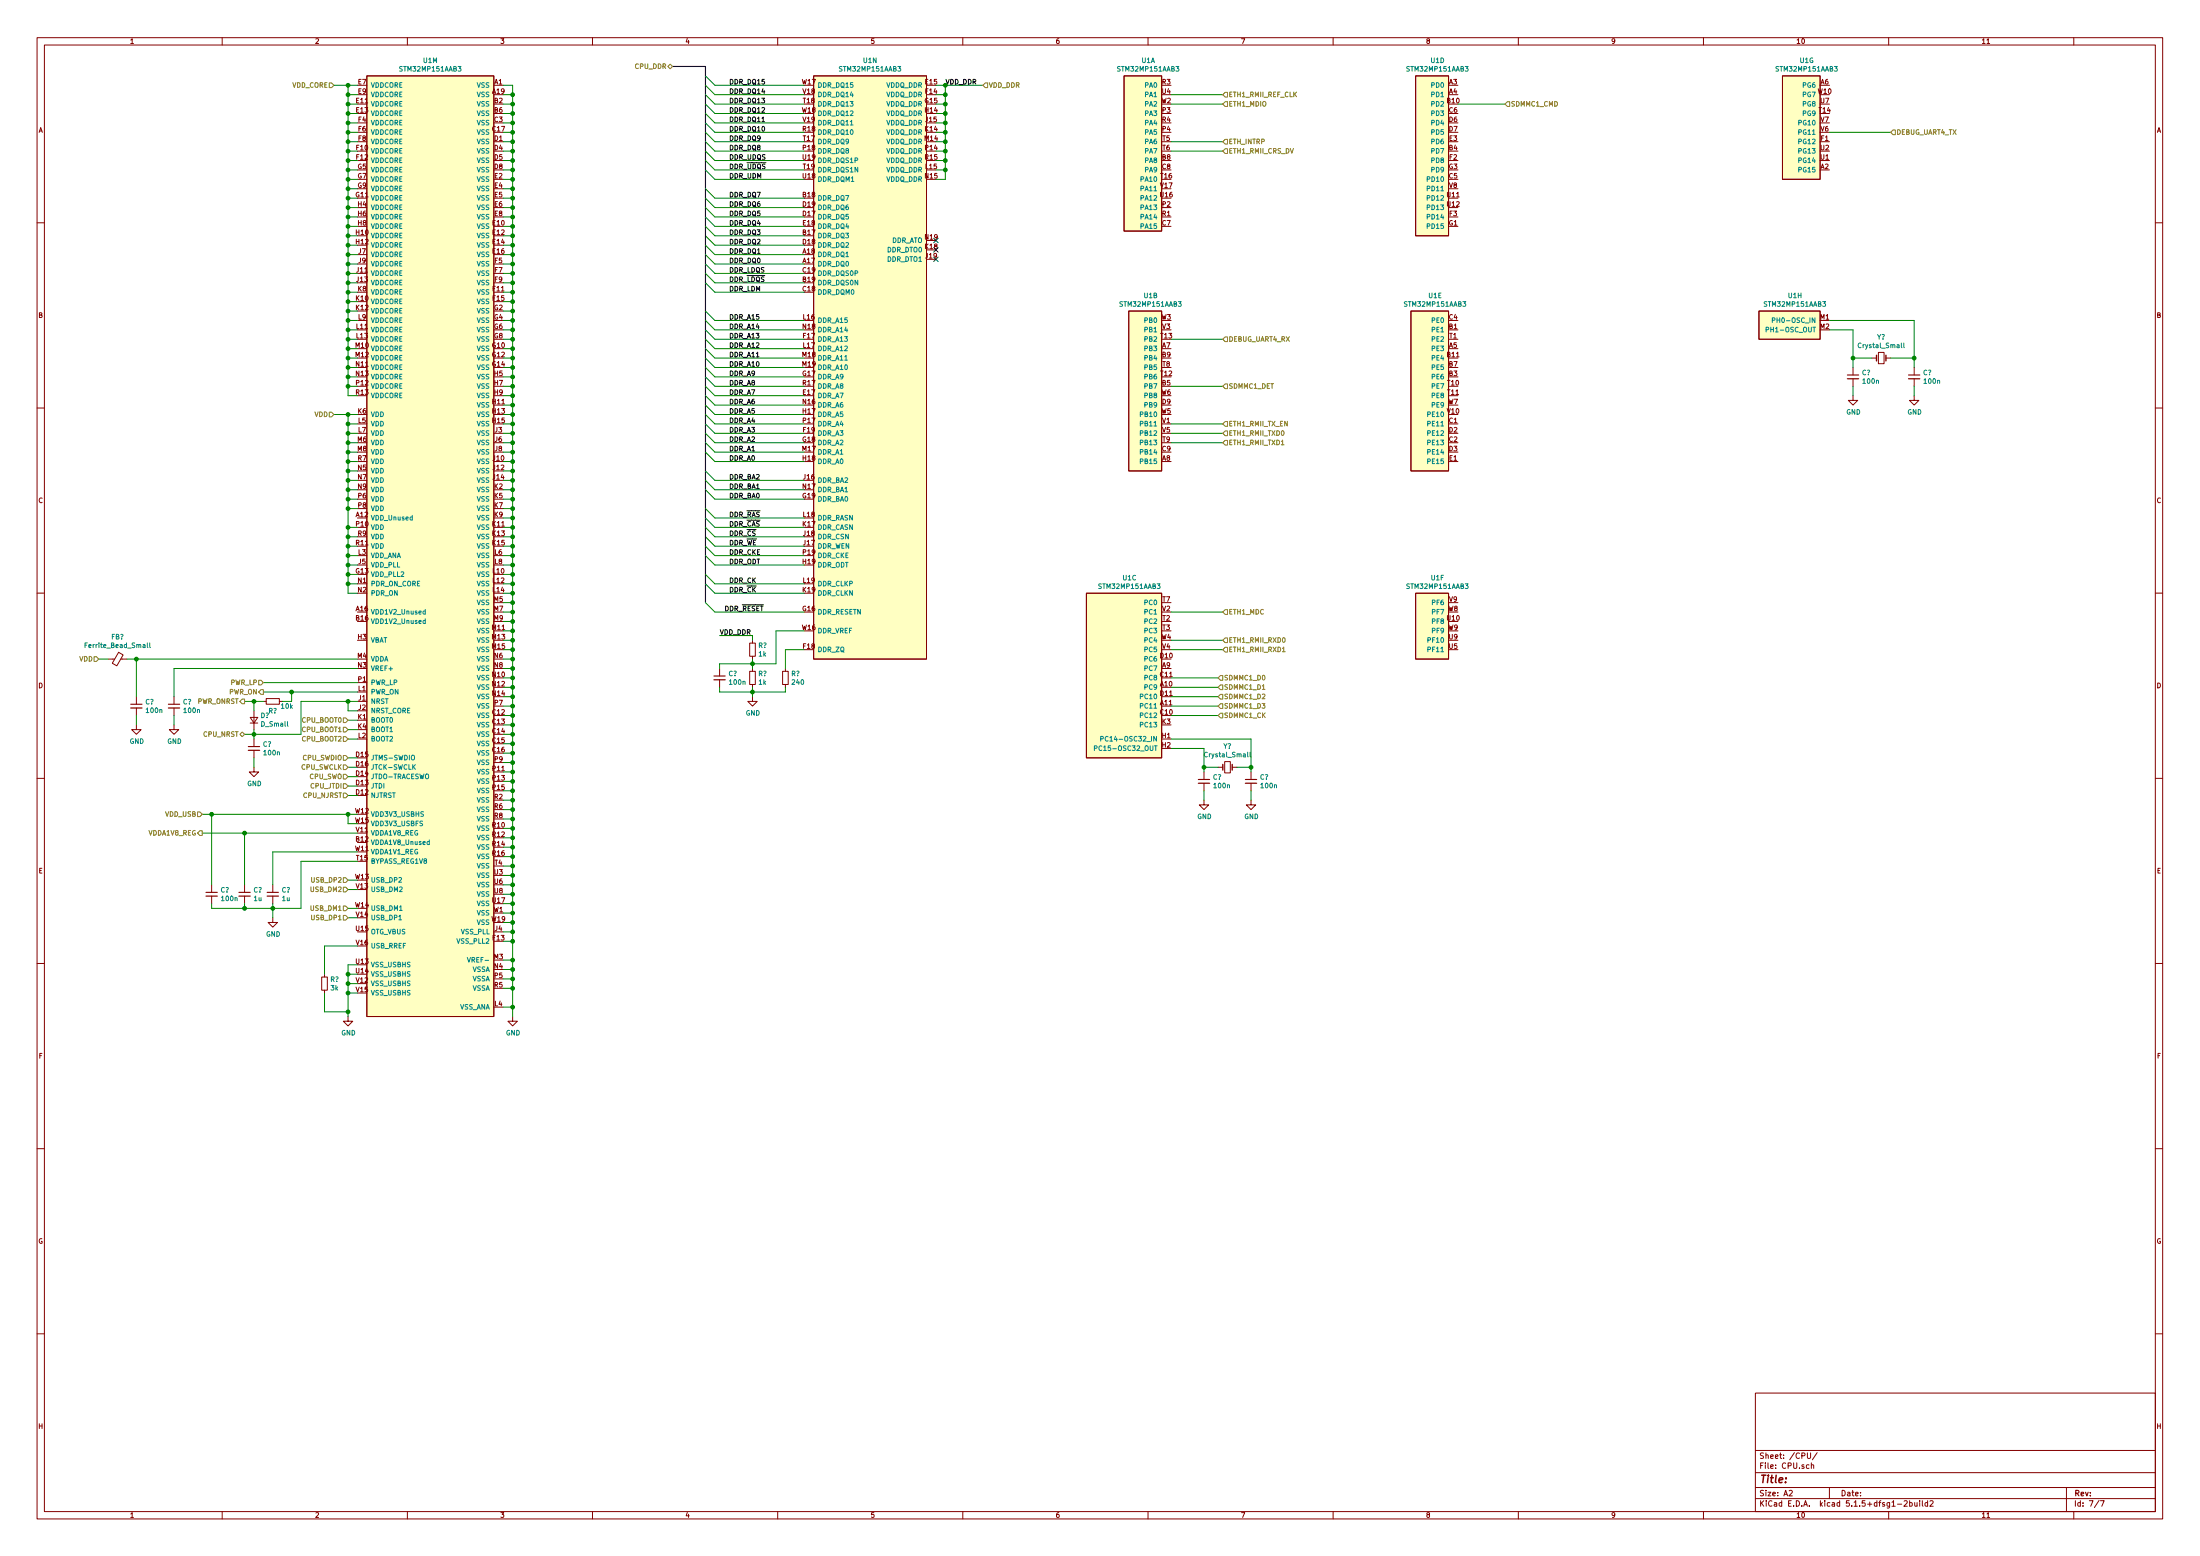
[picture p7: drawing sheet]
EESchema Schematic File Version 4
EELAYER 30 0
EELAYER END
$Descr A2 23386 16535
encoding utf-8
Sheet 7 7
Title ""
Date ""
Rev ""
Comp ""
Comment1 ""
Comment2 ""
Comment3 ""
Comment4 ""
$EndDescr
$Comp
L power:GND #PWR?
U 1 1
P 5450 10800
F 0 "#PWR?" H 5450 10550 50  0001 C CNN
F 1 "GND" H 5455 10627 50  0000 C CNN
F 2 "" H 5450 10800 50  0001 C CNN
F 3 "" H 5450 10800 50  0001 C CNN
	1    5450 10800
	1    0    0    -1  
$EndComp
Wire Wire Line
	5450 900  5350 900 
Wire Wire Line
	5350 1000 5450 1000
Connection ~ 5450 1000
Wire Wire Line
	5450 1000 5450 900 
Wire Wire Line
	5350 1100 5450 1100
Connection ~ 5450 1100
Wire Wire Line
	5450 1100 5450 1000
Wire Wire Line
	5350 1200 5450 1200
Connection ~ 5450 1200
Wire Wire Line
	5450 1200 5450 1100
Wire Wire Line
	5350 1300 5450 1300
Connection ~ 5450 1300
Wire Wire Line
	5450 1300 5450 1200
Wire Wire Line
	5350 1400 5450 1400
Connection ~ 5450 1400
Wire Wire Line
	5450 1400 5450 1300
Wire Wire Line
	5350 1500 5450 1500
Connection ~ 5450 1500
Wire Wire Line
	5450 1500 5450 1400
Wire Wire Line
	5350 1600 5450 1600
Connection ~ 5450 1600
Wire Wire Line
	5450 1600 5450 1500
Wire Wire Line
	5350 1700 5450 1700
Connection ~ 5450 1700
Wire Wire Line
	5450 1700 5450 1600
Wire Wire Line
	5350 1800 5450 1800
Connection ~ 5450 1800
Wire Wire Line
	5450 1800 5450 1700
Wire Wire Line
	5350 1900 5450 1900
Connection ~ 5450 1900
Wire Wire Line
	5450 1900 5450 1800
Wire Wire Line
	5350 2000 5450 2000
Connection ~ 5450 2000
Wire Wire Line
	5450 2000 5450 1900
Wire Wire Line
	5450 2100 5350 2100
Connection ~ 5450 2100
Wire Wire Line
	5450 2100 5450 2000
Wire Wire Line
	5350 2200 5450 2200
Connection ~ 5450 2200
Wire Wire Line
	5450 2200 5450 2100
Wire Wire Line
	5350 2300 5450 2300
Connection ~ 5450 2300
Wire Wire Line
	5450 2300 5450 2200
Wire Wire Line
	5350 2400 5450 2400
Connection ~ 5450 2400
Wire Wire Line
	5450 2400 5450 2300
Wire Wire Line
	5350 2500 5450 2500
Connection ~ 5450 2500
Wire Wire Line
	5450 2500 5450 2400
Wire Wire Line
	5350 2600 5450 2600
Connection ~ 5450 2600
Wire Wire Line
	5450 2600 5450 2500
Wire Wire Line
	5350 2700 5450 2700
Connection ~ 5450 2700
Wire Wire Line
	5450 2700 5450 2600
Wire Wire Line
	5350 2800 5450 2800
Connection ~ 5450 2800
Wire Wire Line
	5450 2800 5450 2700
Wire Wire Line
	5350 2900 5450 2900
Connection ~ 5450 2900
Wire Wire Line
	5450 2900 5450 2800
Wire Wire Line
	5350 3000 5450 3000
Wire Wire Line
	5450 2900 5450 3000
Connection ~ 5450 3000
Wire Wire Line
	5350 10700 5450 10700
Connection ~ 5450 10700
Wire Wire Line
	5450 10700 5450 10800
Wire Wire Line
	5350 10500 5450 10500
Connection ~ 5450 10500
Wire Wire Line
	5450 10500 5450 10700
Wire Wire Line
	5350 10400 5450 10400
Connection ~ 5450 10400
Wire Wire Line
	5450 10400 5450 10500
Wire Wire Line
	5350 10300 5450 10300
Connection ~ 5450 10300
Wire Wire Line
	5450 10300 5450 10400
Wire Wire Line
	5350 10200 5450 10200
Connection ~ 5450 10200
Wire Wire Line
	5450 10200 5450 10300
Wire Wire Line
	5350 10000 5450 10000
Connection ~ 5450 10000
Wire Wire Line
	5450 10000 5450 10200
Wire Wire Line
	5350 9900 5450 9900
Connection ~ 5450 9900
Wire Wire Line
	5450 9900 5450 10000
Wire Wire Line
	5350 9800 5450 9800
Connection ~ 5450 9800
Wire Wire Line
	5450 9800 5450 9900
Wire Wire Line
	5350 9700 5450 9700
Connection ~ 5450 9700
Wire Wire Line
	5450 9700 5450 9800
Wire Wire Line
	5350 9600 5450 9600
Connection ~ 5450 9600
Wire Wire Line
	5450 9600 5450 9700
Wire Wire Line
	5350 9500 5450 9500
Connection ~ 5450 9500
Wire Wire Line
	5450 9500 5450 9600
Wire Wire Line
	5350 9400 5450 9400
Connection ~ 5450 9400
Wire Wire Line
	5450 9400 5450 9500
Wire Wire Line
	5350 9300 5450 9300
Connection ~ 5450 9300
Wire Wire Line
	5450 9300 5450 9400
Wire Wire Line
	5350 9200 5450 9200
Connection ~ 5450 9200
Wire Wire Line
	5450 9200 5450 9300
Wire Wire Line
	5350 9100 5450 9100
Connection ~ 5450 9100
Wire Wire Line
	5450 9100 5450 9200
Wire Wire Line
	5350 9000 5450 9000
Connection ~ 5450 9000
Wire Wire Line
	5450 9000 5450 9100
Wire Wire Line
	5350 8900 5450 8900
Connection ~ 5450 8900
Wire Wire Line
	5450 8900 5450 9000
Wire Wire Line
	5350 8800 5450 8800
Connection ~ 5450 8800
Wire Wire Line
	5450 8800 5450 8900
Wire Wire Line
	5350 8700 5450 8700
Wire Wire Line
	5450 3000 5450 3100
Connection ~ 5450 8700
Wire Wire Line
	5450 8700 5450 8800
Wire Wire Line
	5350 8600 5450 8600
Connection ~ 5450 8600
Wire Wire Line
	5450 8600 5450 8700
Wire Wire Line
	5350 8500 5450 8500
Connection ~ 5450 8500
Wire Wire Line
	5450 8500 5450 8600
Wire Wire Line
	5350 8400 5450 8400
Connection ~ 5450 8400
Wire Wire Line
	5450 8400 5450 8500
Wire Wire Line
	5350 8300 5450 8300
Connection ~ 5450 8300
Wire Wire Line
	5450 8300 5450 8400
Wire Wire Line
	5350 8200 5450 8200
Connection ~ 5450 8200
Wire Wire Line
	5450 8200 5450 8300
Wire Wire Line
	5350 8100 5450 8100
Connection ~ 5450 8100
Wire Wire Line
	5450 8100 5450 8200
Wire Wire Line
	5350 8000 5450 8000
Connection ~ 5450 8000
Wire Wire Line
	5450 8000 5450 8100
Wire Wire Line
	5350 7900 5450 7900
Connection ~ 5450 7900
Wire Wire Line
	5450 7900 5450 8000
Wire Wire Line
	5350 7800 5450 7800
Connection ~ 5450 7800
Wire Wire Line
	5450 7800 5450 7900
Wire Wire Line
	5350 7700 5450 7700
Connection ~ 5450 7700
Wire Wire Line
	5450 7700 5450 7800
Wire Wire Line
	5350 7600 5450 7600
Connection ~ 5450 7600
Wire Wire Line
	5450 7600 5450 7700
Wire Wire Line
	5350 7500 5450 7500
Connection ~ 5450 7500
Wire Wire Line
	5450 7500 5450 7600
Wire Wire Line
	5350 7400 5450 7400
Connection ~ 5450 7400
Wire Wire Line
	5450 7400 5450 7500
Wire Wire Line
	5350 7300 5450 7300
Connection ~ 5450 7300
Wire Wire Line
	5450 7300 5450 7400
Wire Wire Line
	5350 7200 5450 7200
Connection ~ 5450 7200
Wire Wire Line
	5450 7200 5450 7300
Wire Wire Line
	5350 7100 5450 7100
Connection ~ 5450 7100
Wire Wire Line
	5450 7100 5450 7200
Wire Wire Line
	5350 7000 5450 7000
Connection ~ 5450 7000
Wire Wire Line
	5450 7000 5450 7100
Wire Wire Line
	5350 6900 5450 6900
Connection ~ 5450 6900
Wire Wire Line
	5450 6900 5450 7000
Wire Wire Line
	5350 6800 5450 6800
Connection ~ 5450 6800
Wire Wire Line
	5450 6800 5450 6900
Wire Wire Line
	5350 6700 5450 6700
Connection ~ 5450 6700
Wire Wire Line
	5450 6700 5450 6800
Wire Wire Line
	5350 6600 5450 6600
Connection ~ 5450 6600
Wire Wire Line
	5450 6600 5450 6700
Wire Wire Line
	5350 6500 5450 6500
Connection ~ 5450 6500
Wire Wire Line
	5450 6500 5450 6600
Wire Wire Line
	5350 6400 5450 6400
Connection ~ 5450 6400
Wire Wire Line
	5450 6400 5450 6500
Wire Wire Line
	5350 6300 5450 6300
Connection ~ 5450 6300
Wire Wire Line
	5450 6300 5450 6400
Wire Wire Line
	5350 6200 5450 6200
Connection ~ 5450 6200
Wire Wire Line
	5450 6200 5450 6300
Wire Wire Line
	5350 6100 5450 6100
Connection ~ 5450 6100
Wire Wire Line
	5450 6100 5450 6200
Wire Wire Line
	5350 6000 5450 6000
Connection ~ 5450 6000
Wire Wire Line
	5450 6000 5450 6100
Wire Wire Line
	5350 5900 5450 5900
Connection ~ 5450 5900
Wire Wire Line
	5450 5900 5450 6000
Wire Wire Line
	5350 5800 5450 5800
Connection ~ 5450 5800
Wire Wire Line
	5450 5800 5450 5900
Wire Wire Line
	5350 5700 5450 5700
Connection ~ 5450 5700
Wire Wire Line
	5450 5700 5450 5800
Wire Wire Line
	5350 5600 5450 5600
Connection ~ 5450 5600
Wire Wire Line
	5450 5600 5450 5700
Wire Wire Line
	5350 5500 5450 5500
Connection ~ 5450 5500
Wire Wire Line
	5450 5500 5450 5600
Wire Wire Line
	5350 5400 5450 5400
Connection ~ 5450 5400
Wire Wire Line
	5450 5400 5450 5500
Wire Wire Line
	5350 5300 5450 5300
Connection ~ 5450 5300
Wire Wire Line
	5450 5300 5450 5400
Wire Wire Line
	5350 5200 5450 5200
Connection ~ 5450 5200
Wire Wire Line
	5450 5200 5450 5300
Wire Wire Line
	5350 5100 5450 5100
Connection ~ 5450 5100
Wire Wire Line
	5450 5100 5450 5200
Wire Wire Line
	5350 5000 5450 5000
Connection ~ 5450 5000
Wire Wire Line
	5450 5000 5450 5100
Wire Wire Line
	5350 4900 5450 4900
Connection ~ 5450 4900
Wire Wire Line
	5450 4900 5450 5000
Wire Wire Line
	5350 4800 5450 4800
Connection ~ 5450 4800
Wire Wire Line
	5450 4800 5450 4900
Wire Wire Line
	5350 4700 5450 4700
Connection ~ 5450 4700
Wire Wire Line
	5450 4700 5450 4800
Wire Wire Line
	5350 4600 5450 4600
Connection ~ 5450 4600
Wire Wire Line
	5450 4600 5450 4700
Wire Wire Line
	5350 4500 5450 4500
Connection ~ 5450 4500
Wire Wire Line
	5450 4500 5450 4600
Wire Wire Line
	5350 4400 5450 4400
Connection ~ 5450 4400
Wire Wire Line
	5450 4400 5450 4500
Wire Wire Line
	5350 4300 5450 4300
Connection ~ 5450 4300
Wire Wire Line
	5450 4300 5450 4400
Wire Wire Line
	5350 4200 5450 4200
Connection ~ 5450 4200
Wire Wire Line
	5450 4200 5450 4300
Wire Wire Line
	5350 4100 5450 4100
Connection ~ 5450 4100
Wire Wire Line
	5450 4100 5450 4200
Wire Wire Line
	5350 4000 5450 4000
Connection ~ 5450 4000
Wire Wire Line
	5450 4000 5450 4100
Wire Wire Line
	5350 3900 5450 3900
Connection ~ 5450 3900
Wire Wire Line
	5450 3900 5450 4000
Wire Wire Line
	5350 3800 5450 3800
Connection ~ 5450 3800
Wire Wire Line
	5450 3800 5450 3900
Wire Wire Line
	5350 3700 5450 3700
Connection ~ 5450 3700
Wire Wire Line
	5450 3700 5450 3800
Wire Wire Line
	5350 3100 5450 3100
Connection ~ 5450 3100
Wire Wire Line
	5450 3100 5450 3200
Wire Wire Line
	5350 3200 5450 3200
Connection ~ 5450 3200
Wire Wire Line
	5450 3200 5450 3300
Wire Wire Line
	5350 3300 5450 3300
Connection ~ 5450 3300
Wire Wire Line
	5450 3300 5450 3400
Wire Wire Line
	5350 3400 5450 3400
Connection ~ 5450 3400
Wire Wire Line
	5450 3400 5450 3500
Wire Wire Line
	5350 3500 5450 3500
Connection ~ 5450 3500
Wire Wire Line
	5450 3500 5450 3600
Wire Wire Line
	5350 3600 5450 3600
Connection ~ 5450 3600
Wire Wire Line
	5450 3600 5450 3700
Text HLabel 3550 900  0    50   Input ~ 0
VDD_CORE
Wire Wire Line
	3800 900  3700 900 
Wire Wire Line
	3700 900  3700 1000
Wire Wire Line
	3700 4200 3800 4200
Connection ~ 3700 900 
Wire Wire Line
	3700 900  3550 900 
Wire Wire Line
	3700 4100 3800 4100
Connection ~ 3700 4100
Wire Wire Line
	3700 4100 3700 4200
Wire Wire Line
	3800 4000 3700 4000
Connection ~ 3700 4000
Wire Wire Line
	3700 4000 3700 4100
Wire Wire Line
	3800 3900 3700 3900
Connection ~ 3700 3900
Wire Wire Line
	3700 3900 3700 4000
Wire Wire Line
	3800 3800 3700 3800
Connection ~ 3700 3800
Wire Wire Line
	3700 3800 3700 3900
Wire Wire Line
	3800 3700 3700 3700
Connection ~ 3700 3700
Wire Wire Line
	3700 3700 3700 3800
Wire Wire Line
	3800 3600 3700 3600
Connection ~ 3700 3600
Wire Wire Line
	3700 3600 3700 3700
Wire Wire Line
	3800 3500 3700 3500
Connection ~ 3700 3500
Wire Wire Line
	3700 3500 3700 3600
Wire Wire Line
	3800 3400 3700 3400
Connection ~ 3700 3400
Wire Wire Line
	3700 3400 3700 3500
Wire Wire Line
	3800 3300 3700 3300
Connection ~ 3700 3300
Wire Wire Line
	3700 3300 3700 3400
Wire Wire Line
	3800 3200 3700 3200
Connection ~ 3700 3200
Wire Wire Line
	3700 3200 3700 3300
Wire Wire Line
	3800 3100 3700 3100
Connection ~ 3700 3100
Wire Wire Line
	3700 3100 3700 3200
Wire Wire Line
	3800 3000 3700 3000
Connection ~ 3700 3000
Wire Wire Line
	3700 3000 3700 3100
Wire Wire Line
	3800 2900 3700 2900
Connection ~ 3700 2900
Wire Wire Line
	3700 2900 3700 3000
Wire Wire Line
	3800 2800 3700 2800
Connection ~ 3700 2800
Wire Wire Line
	3700 2800 3700 2900
Wire Wire Line
	3700 2700 3800 2700
Connection ~ 3700 2700
Wire Wire Line
	3700 2700 3700 2800
Wire Wire Line
	3800 2600 3700 2600
Connection ~ 3700 2600
Wire Wire Line
	3700 2600 3700 2700
Wire Wire Line
	3800 2500 3700 2500
Connection ~ 3700 2500
Wire Wire Line
	3700 2500 3700 2600
Wire Wire Line
	3800 2400 3700 2400
Connection ~ 3700 2400
Wire Wire Line
	3700 2400 3700 2500
Wire Wire Line
	3800 2300 3700 2300
Connection ~ 3700 2300
Wire Wire Line
	3700 2300 3700 2400
Wire Wire Line
	3800 2200 3700 2200
Connection ~ 3700 2200
Wire Wire Line
	3700 2200 3700 2300
Wire Wire Line
	3800 2100 3700 2100
Connection ~ 3700 2100
Wire Wire Line
	3700 2100 3700 2200
Wire Wire Line
	3800 2000 3700 2000
Connection ~ 3700 2000
Wire Wire Line
	3700 2000 3700 2100
Wire Wire Line
	3800 1900 3700 1900
Connection ~ 3700 1900
Wire Wire Line
	3700 1900 3700 2000
Wire Wire Line
	3700 1800 3800 1800
Connection ~ 3700 1800
Wire Wire Line
	3700 1800 3700 1900
Wire Wire Line
	3800 1700 3700 1700
Connection ~ 3700 1700
Wire Wire Line
	3700 1700 3700 1800
Wire Wire Line
	3800 1600 3700 1600
Connection ~ 3700 1600
Wire Wire Line
	3700 1600 3700 1700
Wire Wire Line
	3800 1500 3700 1500
Connection ~ 3700 1500
Wire Wire Line
	3700 1500 3700 1600
Wire Wire Line
	3800 1400 3700 1400
Connection ~ 3700 1400
Wire Wire Line
	3700 1400 3700 1500
Wire Wire Line
	3800 1300 3700 1300
Connection ~ 3700 1300
Wire Wire Line
	3700 1300 3700 1400
Wire Wire Line
	3800 1200 3700 1200
Connection ~ 3700 1200
Wire Wire Line
	3700 1200 3700 1300
Wire Wire Line
	3800 1100 3700 1100
Connection ~ 3700 1100
Wire Wire Line
	3700 1100 3700 1200
Wire Wire Line
	3800 1000 3700 1000
Connection ~ 3700 1000
Wire Wire Line
	3700 1000 3700 1100
Text HLabel 3550 4400 0    50   Input ~ 0
VDD
Wire Wire Line
	3550 4400 3700 4400
Wire Wire Line
	3700 4400 3700 4500
Wire Wire Line
	3700 6100 3800 6100
Connection ~ 3700 4400
Wire Wire Line
	3700 4400 3800 4400
Wire Wire Line
	3800 6000 3700 6000
Connection ~ 3700 6000
Wire Wire Line
	3700 6000 3700 6100
Wire Wire Line
	3800 4500 3700 4500
Connection ~ 3700 4500
Wire Wire Line
	3700 4500 3700 4600
Wire Wire Line
	3800 4600 3700 4600
Connection ~ 3700 4600
Wire Wire Line
	3700 4600 3700 4700
Wire Wire Line
	3800 4700 3700 4700
Connection ~ 3700 4700
Wire Wire Line
	3700 4700 3700 4800
Wire Wire Line
	3800 4800 3700 4800
Connection ~ 3700 4800
Wire Wire Line
	3700 4800 3700 4900
Wire Wire Line
	3800 4900 3700 4900
Connection ~ 3700 4900
Wire Wire Line
	3700 4900 3700 5000
Wire Wire Line
	3800 5000 3700 5000
Connection ~ 3700 5000
Wire Wire Line
	3700 5000 3700 5100
Wire Wire Line
	3800 5100 3700 5100
Connection ~ 3700 5100
Wire Wire Line
	3700 5100 3700 5200
Wire Wire Line
	3800 5200 3700 5200
Connection ~ 3700 5200
Wire Wire Line
	3700 5200 3700 5300
Wire Wire Line
	3800 5300 3700 5300
Connection ~ 3700 5300
Wire Wire Line
	3700 5300 3700 5400
Wire Wire Line
	3800 5400 3700 5400
Connection ~ 3700 5400
Wire Wire Line
	3700 5400 3700 5600
Wire Wire Line
	3800 5600 3700 5600
Connection ~ 3700 5600
Wire Wire Line
	3700 5600 3700 5700
Wire Wire Line
	3800 5700 3700 5700
Connection ~ 3700 5700
Wire Wire Line
	3700 5700 3700 5800
Wire Wire Line
	3800 5800 3700 5800
Connection ~ 3700 5800
Wire Wire Line
	3700 5800 3700 5900
Wire Wire Line
	3800 5900 3700 5900
Connection ~ 3700 5900
Wire Wire Line
	3700 5900 3700 6000
Wire Wire Line
	3800 6200 3700 6200
Wire Wire Line
	3700 6200 3700 6100
Connection ~ 3700 6100
Wire Wire Line
	3800 6300 3700 6300
Wire Wire Line
	3700 6300 3700 6200
Connection ~ 3700 6200
Text HLabel 2800 7250 0    50   Input ~ 0
PWR_LP
Text HLabel 2800 7350 0    50   Output ~ 0
PWR_ON
Wire Wire Line
	3800 7450 3700 7450
Wire Wire Line
	3700 7450 3700 7550
Wire Wire Line
	3700 7550 3800 7550
Text HLabel 3700 7650 0    50   Input ~ 0
CPU_BOOT0
Text HLabel 3700 7750 0    50   Input ~ 0
CPU_BOOT1
Text HLabel 3700 7850 0    50   Input ~ 0
CPU_BOOT2
Wire Wire Line
	3700 7650 3800 7650
Wire Wire Line
	3800 7750 3700 7750
Wire Wire Line
	3800 7850 3700 7850
Text HLabel 3700 8050 0    50   Input ~ 0
CPU_SWDIO
Text HLabel 3700 8150 0    50   Input ~ 0
CPU_SWCLK
Text HLabel 3700 8250 0    50   Input ~ 0
CPU_SWO
Text HLabel 3700 8350 0    50   Input ~ 0
CPU_JTDI
Text HLabel 3700 8450 0    50   Input ~ 0
CPU_NJRST
Wire Wire Line
	3700 8050 3800 8050
Wire Wire Line
	3800 8150 3700 8150
Wire Wire Line
	3700 8250 3800 8250
Wire Wire Line
	3800 8350 3700 8350
Wire Wire Line
	3800 8450 3700 8450
Wire Wire Line
	3700 8650 3700 8750
Wire Wire Line
	3700 8750 3800 8750
Wire Wire Line
	3700 8650 3800 8650
Connection ~ 3700 8650
Text HLabel 2150 8650 0    50   Input ~ 0
VDD_USB
Text HLabel 3700 9350 0    50   Input ~ 0
USB_DP2
Text HLabel 3700 9450 0    50   Input ~ 0
USB_DM2
Wire Wire Line
	3800 9350 3700 9350
Wire Wire Line
	3800 9450 3700 9450
Text HLabel 3700 9650 0    50   Input ~ 0
USB_DM1
Text HLabel 3700 9750 0    50   Input ~ 0
USB_DP1
Wire Wire Line
	3800 9650 3700 9650
Wire Wire Line
	3700 9750 3800 9750
$Comp
L Device:R_Small R?
U 1 1
P 3450 10450
F 0 "R?" H 3509 10496 50  0000 L CNN
F 1 "3k" H 3509 10405 50  0000 L CNN
F 2 "Resistor_SMD:R_0805_2012Metric" H 3450 10450 50  0001 C CNN
F 3 "~" H 3450 10450 50  0001 C CNN
	1    3450 10450
	1    0    0    -1  
$EndComp
$Comp
L power:GND #PWR?
U 1 1
P 3700 10800
F 0 "#PWR?" H 3700 10550 50  0001 C CNN
F 1 "GND" H 3705 10627 50  0000 C CNN
F 2 "" H 3700 10800 50  0001 C CNN
F 3 "" H 3700 10800 50  0001 C CNN
	1    3700 10800
	1    0    0    -1  
$EndComp
Wire Wire Line
	3700 10800 3700 10750
Wire Wire Line
	3700 10250 3800 10250
Wire Wire Line
	3800 10350 3700 10350
Connection ~ 3700 10350
Wire Wire Line
	3700 10350 3700 10250
Wire Wire Line
	3800 10450 3700 10450
Connection ~ 3700 10450
Wire Wire Line
	3700 10450 3700 10350
Wire Wire Line
	3800 10550 3700 10550
Connection ~ 3700 10550
Wire Wire Line
	3700 10550 3700 10450
Wire Wire Line
	3450 10550 3450 10750
Wire Wire Line
	3450 10750 3700 10750
Connection ~ 3700 10750
Wire Wire Line
	3700 10750 3700 10550
Wire Wire Line
	3800 10050 3450 10050
Wire Wire Line
	3450 10050 3450 10350
$Comp
L Device:C_Small C?
U 1 1
P 2700 7950
F 0 "C?" H 2792 7996 50  0000 L CNN
F 1 "100n" H 2792 7905 50  0000 L CNN
F 2 "Capacitor_SMD:C_0805_2012Metric" H 2700 7950 50  0001 C CNN
F 3 "~" H 2700 7950 50  0001 C CNN
	1    2700 7950
	1    0    0    -1  
$EndComp
$Comp
L Device:R_Small R?
U 1 1
P 2900 7450
F 0 "R?" V 3000 7450 50  0000 C CNN
F 1 "10k" V 2950 7600 50  0000 C CNN
F 2 "Resistor_SMD:R_0805_2012Metric" H 2900 7450 50  0001 C CNN
F 3 "~" H 2900 7450 50  0001 C CNN
	1    2900 7450
	0    1    1    0   
$EndComp
$Comp
L power:GND #PWR?
U 1 1
P 2700 8150
F 0 "#PWR?" H 2700 7900 50  0001 C CNN
F 1 "GND" H 2705 7977 50  0000 C CNN
F 2 "" H 2700 8150 50  0001 C CNN
F 3 "" H 2700 8150 50  0001 C CNN
	1    2700 8150
	1    0    0    -1  
$EndComp
$Comp
L Device:D_Small D?
U 1 1
P 2700 7650
F 0 "D?" V 2746 7582 50  0000 R CNN
F 1 "D_Small" V 2655 7582 50  0000 R CNN
F 2 "" V 2700 7650 50  0001 C CNN
F 3 "~" V 2700 7650 50  0001 C CNN
	1    2700 7650
	0    -1   -1   0   
$EndComp
Text HLabel 2600 7450 0    50   Output ~ 0
PWR_ONRST
Wire Wire Line
	2700 7750 2700 7800
Wire Wire Line
	2700 8050 2700 8150
Connection ~ 2700 7800
Wire Wire Line
	2700 7800 2700 7850
Wire Wire Line
	2600 7450 2700 7450
Wire Wire Line
	2700 7550 2700 7450
Text HLabel 2600 7800 0    50   BiDi ~ 0
CPU_NRST
Wire Wire Line
	2600 7800 2700 7800
Wire Wire Line
	2800 7350 3100 7350
Wire Wire Line
	2700 7800 3200 7800
Wire Wire Line
	3200 7800 3200 7450
Wire Wire Line
	3200 7450 3700 7450
Connection ~ 3700 7450
Wire Wire Line
	2800 7450 2700 7450
Connection ~ 2700 7450
Wire Wire Line
	3000 7450 3100 7450
Wire Wire Line
	3100 7450 3100 7350
Connection ~ 3100 7350
Wire Wire Line
	3100 7350 3800 7350
Wire Wire Line
	2800 7250 3800 7250
$Comp
L Device:C_Small C?
U 1 1
P 1850 7500
F 0 "C?" H 1942 7546 50  0000 L CNN
F 1 "100n" H 1942 7455 50  0000 L CNN
F 2 "Capacitor_SMD:C_0805_2012Metric" H 1850 7500 50  0001 C CNN
F 3 "~" H 1850 7500 50  0001 C CNN
	1    1850 7500
	1    0    0    -1  
$EndComp
$Comp
L Device:C_Small C?
U 1 1
P 1450 7500
F 0 "C?" H 1542 7546 50  0000 L CNN
F 1 "100n" H 1542 7455 50  0000 L CNN
F 2 "Capacitor_SMD:C_0805_2012Metric" H 1450 7500 50  0001 C CNN
F 3 "~" H 1450 7500 50  0001 C CNN
	1    1450 7500
	1    0    0    -1  
$EndComp
$Comp
L power:GND #PWR?
U 1 1
P 1850 7700
F 0 "#PWR?" H 1850 7450 50  0001 C CNN
F 1 "GND" H 1855 7527 50  0000 C CNN
F 2 "" H 1850 7700 50  0001 C CNN
F 3 "" H 1850 7700 50  0001 C CNN
	1    1850 7700
	1    0    0    -1  
$EndComp
$Comp
L power:GND #PWR?
U 1 1
P 1450 7700
F 0 "#PWR?" H 1450 7450 50  0001 C CNN
F 1 "GND" H 1455 7527 50  0000 C CNN
F 2 "" H 1450 7700 50  0001 C CNN
F 3 "" H 1450 7700 50  0001 C CNN
	1    1450 7700
	1    0    0    -1  
$EndComp
Wire Wire Line
	1850 7100 1850 7400
Wire Wire Line
	1850 7600 1850 7700
Wire Wire Line
	3800 7100 1850 7100
Wire Wire Line
	1450 7600 1450 7700
Wire Wire Line
	1450 7400 1450 7000
Wire Wire Line
	1450 7000 3800 7000
$Comp
L Device:Ferrite_Bead_Small FB?
U 1 1
P 1250 7000
F 0 "FB?" V 1013 7000 50  0000 C CNN
F 1 "Ferrite_Bead_Small" V 1104 7000 50  0000 C CNN
F 2 "" V 1180 7000 50  0001 C CNN
F 3 "~" H 1250 7000 50  0001 C CNN
	1    1250 7000
	0    1    1    0   
$EndComp
Wire Wire Line
	1350 7000 1450 7000
Connection ~ 1450 7000
Text HLabel 1050 7000 0    50   Input ~ 0
VDD
Wire Wire Line
	1050 7000 1150 7000
$Comp
L Device:C_Small C?
U 1 1
P 2900 9500
F 0 "C?" H 2992 9546 50  0000 L CNN
F 1 "1u" H 2992 9455 50  0000 L CNN
F 2 "Capacitor_SMD:C_0805_2012Metric" H 2900 9500 50  0001 C CNN
F 3 "~" H 2900 9500 50  0001 C CNN
	1    2900 9500
	1    0    0    -1  
$EndComp
$Comp
L Device:C_Small C?
U 1 1
P 2600 9500
F 0 "C?" H 2692 9546 50  0000 L CNN
F 1 "1u" H 2692 9455 50  0000 L CNN
F 2 "Capacitor_SMD:C_0805_2012Metric" H 2600 9500 50  0001 C CNN
F 3 "~" H 2600 9500 50  0001 C CNN
	1    2600 9500
	1    0    0    -1  
$EndComp
$Comp
L power:GND #PWR?
U 1 1
P 2900 9750
F 0 "#PWR?" H 2900 9500 50  0001 C CNN
F 1 "GND" H 2905 9577 50  0000 C CNN
F 2 "" H 2900 9750 50  0001 C CNN
F 3 "" H 2900 9750 50  0001 C CNN
	1    2900 9750
	1    0    0    -1  
$EndComp
Wire Wire Line
	2900 9600 2900 9650
Wire Wire Line
	3800 9150 3200 9150
Wire Wire Line
	3200 9150 3200 9650
Wire Wire Line
	3200 9650 2900 9650
Connection ~ 2900 9650
Wire Wire Line
	2900 9650 2900 9750
Wire Wire Line
	3800 9050 2900 9050
Wire Wire Line
	2900 9050 2900 9400
Wire Wire Line
	2600 9600 2600 9650
Wire Wire Line
	2600 9650 2900 9650
Wire Wire Line
	2600 9400 2600 8850
Wire Wire Line
	2600 8850 3800 8850
$Comp
L Device:C_Small C?
U 1 1
P 2250 9500
F 0 "C?" H 2342 9546 50  0000 L CNN
F 1 "100n" H 2342 9455 50  0000 L CNN
F 2 "Capacitor_SMD:C_0805_2012Metric" H 2250 9500 50  0001 C CNN
F 3 "~" H 2250 9500 50  0001 C CNN
	1    2250 9500
	1    0    0    -1  
$EndComp
Wire Wire Line
	2250 9600 2250 9650
Wire Wire Line
	2250 9650 2600 9650
Connection ~ 2600 9650
Wire Wire Line
	2250 9400 2250 8650
Wire Wire Line
	2250 8650 3700 8650
Wire Wire Line
	2150 8650 2250 8650
Connection ~ 2250 8650
Text HLabel 2150 8850 0    50   Output ~ 0
VDDA1V8_REG
Wire Wire Line
	2150 8850 2600 8850
Connection ~ 2600 8850
NoConn ~ 9950 2550
NoConn ~ 9950 2650
NoConn ~ 9950 2750
Text HLabel 10450 900  2    50   Input ~ 0
VDD_DDR
Wire Wire Line
	10450 900  10050 900 
Wire Wire Line
	9950 1900 10050 1900
Wire Wire Line
	10050 1900 10050 1800
Connection ~ 10050 900 
Wire Wire Line
	10050 900  9950 900 
Wire Wire Line
	9950 1000 10050 1000
Connection ~ 10050 1000
Wire Wire Line
	10050 1000 10050 900 
Wire Wire Line
	9950 1100 10050 1100
Connection ~ 10050 1100
Wire Wire Line
	10050 1100 10050 1000
Wire Wire Line
	9950 1200 10050 1200
Connection ~ 10050 1200
Wire Wire Line
	10050 1200 10050 1100
Wire Wire Line
	9950 1300 10050 1300
Connection ~ 10050 1300
Wire Wire Line
	10050 1300 10050 1200
Wire Wire Line
	9950 1400 10050 1400
Connection ~ 10050 1400
Wire Wire Line
	10050 1400 10050 1300
Wire Wire Line
	9950 1500 10050 1500
Connection ~ 10050 1500
Wire Wire Line
	10050 1500 10050 1400
Wire Wire Line
	9950 1600 10050 1600
Connection ~ 10050 1600
Wire Wire Line
	10050 1600 10050 1500
Wire Wire Line
	9950 1700 10050 1700
Connection ~ 10050 1700
Wire Wire Line
	10050 1700 10050 1600
Wire Wire Line
	9950 1800 10050 1800
Connection ~ 10050 1800
Wire Wire Line
	10050 1800 10050 1700
$Comp
L Device:R_Small R?
U 1 1
P 8350 7200
F 0 "R?" H 8409 7246 50  0000 L CNN
F 1 "240" H 8409 7155 50  0000 L CNN
F 2 "Resistor_SMD:R_0805_2012Metric" H 8350 7200 50  0001 C CNN
F 3 "~" H 8350 7200 50  0001 C CNN
	1    8350 7200
	1    0    0    -1  
$EndComp
$Comp
L Device:R_Small R?
U 1 1
P 8000 7200
F 0 "R?" H 8059 7246 50  0000 L CNN
F 1 "1k" H 8059 7155 50  0000 L CNN
F 2 "Resistor_SMD:R_0805_2012Metric" H 8000 7200 50  0001 C CNN
F 3 "~" H 8000 7200 50  0001 C CNN
	1    8000 7200
	1    0    0    -1  
$EndComp
$Comp
L Device:R_Small R?
U 1 1
P 8000 6900
F 0 "R?" H 8059 6946 50  0000 L CNN
F 1 "1k" H 8059 6855 50  0000 L CNN
F 2 "Resistor_SMD:R_0805_2012Metric" H 8000 6900 50  0001 C CNN
F 3 "~" H 8000 6900 50  0001 C CNN
	1    8000 6900
	1    0    0    -1  
$EndComp
Text Label 10050 900  0    50   ~ 0
VDD_DDR
Text Label 7650 6750 0    50   ~ 0
VDD_DDR
$Comp
L Device:C_Small C?
U 1 1
P 7650 7200
F 0 "C?" H 7742 7246 50  0000 L CNN
F 1 "100n" H 7742 7155 50  0000 L CNN
F 2 "Capacitor_SMD:C_0805_2012Metric" H 7650 7200 50  0001 C CNN
F 3 "~" H 7650 7200 50  0001 C CNN
	1    7650 7200
	1    0    0    -1  
$EndComp
Wire Wire Line
	8000 7000 8000 7050
Wire Wire Line
	7650 7100 7650 7050
Wire Wire Line
	7650 7050 8000 7050
Connection ~ 8000 7050
Wire Wire Line
	8000 7050 8000 7100
Wire Wire Line
	8000 7050 8250 7050
Wire Wire Line
	8250 7050 8250 6700
Wire Wire Line
	8250 6700 8550 6700
Wire Wire Line
	8550 6900 8350 6900
Wire Wire Line
	8350 6900 8350 7100
$Comp
L power:GND #PWR?
U 1 1
P 8000 7400
F 0 "#PWR?" H 8000 7150 50  0001 C CNN
F 1 "GND" H 8005 7227 50  0000 C CNN
F 2 "" H 8000 7400 50  0001 C CNN
F 3 "" H 8000 7400 50  0001 C CNN
	1    8000 7400
	1    0    0    -1  
$EndComp
Wire Wire Line
	8000 7300 8000 7350
Wire Wire Line
	7650 7300 7650 7350
Wire Wire Line
	7650 7350 8000 7350
Connection ~ 8000 7350
Wire Wire Line
	8000 7350 8000 7400
Wire Wire Line
	8000 7350 8350 7350
Wire Wire Line
	8350 7350 8350 7300
Wire Wire Line
	7650 6750 8000 6750
Wire Wire Line
	8000 6750 8000 6800
Text Label 7750 900  0    50   ~ 0
DDR_DQ15
Entry Wire Line
	7500 800  7600 900 
Entry Wire Line
	7500 900  7600 1000
Entry Wire Line
	7500 1000 7600 1100
Entry Wire Line
	7500 1100 7600 1200
Entry Wire Line
	7500 1200 7600 1300
Wire Bus Line
	7150 700  7500 700 
Entry Wire Line
	7500 6400 7600 6500
Wire Wire Line
	7600 6500 8550 6500
Text Label 7700 6500 0    50   ~ 0
DDR_~RESET
Text Label 7750 2800 0    50   ~ 0
DDR_DQ0
Entry Wire Line
	7500 2300 7600 2400
Entry Wire Line
	7500 2200 7600 2300
Entry Wire Line
	7500 2100 7600 2200
Entry Wire Line
	7500 2000 7600 2100
Entry Wire Line
	7500 1800 7600 1900
Entry Wire Line
	7500 1700 7600 1800
Entry Wire Line
	7500 1600 7600 1700
Entry Wire Line
	7500 1500 7600 1600
Entry Wire Line
	7500 1400 7600 1500
Entry Wire Line
	7500 1300 7600 1400
Text Label 7750 2700 0    50   ~ 0
DDR_DQ1
Text Label 7750 2600 0    50   ~ 0
DDR_DQ2
Text Label 7750 2500 0    50   ~ 0
DDR_DQ3
Text Label 7750 2400 0    50   ~ 0
DDR_DQ4
Text Label 7750 2300 0    50   ~ 0
DDR_DQ5
Text Label 7750 2200 0    50   ~ 0
DDR_DQ6
Text Label 7750 2100 0    50   ~ 0
DDR_DQ7
Text Label 7750 1600 0    50   ~ 0
DDR_DQ8
Text Label 7750 1500 0    50   ~ 0
DDR_DQ9
Text Label 7750 1400 0    50   ~ 0
DDR_DQ10
Text Label 7750 1300 0    50   ~ 0
DDR_DQ11
Text Label 7750 1200 0    50   ~ 0
DDR_DQ12
Text Label 7750 1100 0    50   ~ 0
DDR_DQ13
Text Label 7750 1000 0    50   ~ 0
DDR_DQ14
Entry Wire Line
	7500 2400 7600 2500
Entry Wire Line
	7500 2500 7600 2600
Text Label 7750 1900 0    50   ~ 0
DDR_UDM
Text Label 7750 3100 0    50   ~ 0
DDR_LDM
Wire Wire Line
	8550 2100 7600 2100
Wire Wire Line
	8550 2200 7600 2200
Wire Wire Line
	7600 2300 8550 2300
Wire Wire Line
	8550 2400 7600 2400
Wire Wire Line
	7600 2500 8550 2500
Wire Wire Line
	8550 2600 7600 2600
Wire Wire Line
	8550 1900 7600 1900
Wire Wire Line
	7600 1800 8550 1800
Wire Wire Line
	7600 1700 8550 1700
Wire Wire Line
	8550 1600 7600 1600
Wire Wire Line
	7600 900  8550 900 
Wire Wire Line
	8550 1000 7600 1000
Wire Wire Line
	7600 1100 8550 1100
Wire Wire Line
	8550 1200 7600 1200
Wire Wire Line
	7600 1300 8550 1300
Wire Wire Line
	8550 1400 7600 1400
Wire Wire Line
	7600 1500 8550 1500
Text Label 7750 1700 0    50   ~ 0
DDR_UDQS
Text Label 7750 1800 0    50   ~ 0
DDR_~UDQS
Text Label 7750 3000 0    50   ~ 0
DDR_~LDQS
Text Label 7750 2900 0    50   ~ 0
DDR_LDQS
Entry Wire Line
	7500 2600 7600 2700
Entry Wire Line
	7500 2700 7600 2800
Entry Wire Line
	7500 2800 7600 2900
Entry Wire Line
	7500 2900 7600 3000
Entry Wire Line
	7500 3000 7600 3100
Wire Wire Line
	7600 3100 8550 3100
Wire Wire Line
	8550 3000 7600 3000
Wire Wire Line
	7600 2900 8550 2900
Wire Wire Line
	8550 2800 7600 2800
Wire Wire Line
	7600 2700 8550 2700
Text HLabel 7150 700  0    50   BiDi ~ 0
CPU_DDR
Text Label 7750 4900 0    50   ~ 0
DDR_A0
Entry Wire Line
	7500 4800 7600 4900
Entry Wire Line
	7500 4700 7600 4800
Entry Wire Line
	7500 4600 7600 4700
Entry Wire Line
	7500 4500 7600 4600
Entry Wire Line
	7500 4400 7600 4500
Entry Wire Line
	7500 4300 7600 4400
Entry Wire Line
	7500 4200 7600 4300
Entry Wire Line
	7500 4100 7600 4200
Entry Wire Line
	7500 4000 7600 4100
Entry Wire Line
	7500 3900 7600 4000
Entry Wire Line
	7500 3800 7600 3900
Entry Wire Line
	7500 3700 7600 3800
Entry Wire Line
	7500 3600 7600 3700
Entry Wire Line
	7500 3500 7600 3600
Entry Wire Line
	7500 3400 7600 3500
Entry Wire Line
	7500 3300 7600 3400
Text Label 7750 4800 0    50   ~ 0
DDR_A1
Text Label 7750 4700 0    50   ~ 0
DDR_A2
Text Label 7750 4600 0    50   ~ 0
DDR_A3
Text Label 7750 4500 0    50   ~ 0
DDR_A4
Text Label 7750 4400 0    50   ~ 0
DDR_A5
Text Label 7750 4300 0    50   ~ 0
DDR_A6
Text Label 7750 4200 0    50   ~ 0
DDR_A7
Text Label 7750 4100 0    50   ~ 0
DDR_A8
Text Label 7750 4000 0    50   ~ 0
DDR_A9
Text Label 7750 3900 0    50   ~ 0
DDR_A10
Text Label 7750 3800 0    50   ~ 0
DDR_A11
Text Label 7750 3700 0    50   ~ 0
DDR_A12
Text Label 7750 3600 0    50   ~ 0
DDR_A13
Text Label 7750 3500 0    50   ~ 0
DDR_A14
Text Label 7750 3400 0    50   ~ 0
DDR_A15
Wire Wire Line
	7600 3400 8550 3400
Wire Wire Line
	8550 3500 7600 3500
Wire Wire Line
	7600 3600 8550 3600
Wire Wire Line
	8550 3700 7600 3700
Wire Wire Line
	7600 3800 8550 3800
Wire Wire Line
	8550 3900 7600 3900
Wire Wire Line
	7600 4000 8550 4000
Wire Wire Line
	8550 4100 7600 4100
Wire Wire Line
	7600 4200 8550 4200
Wire Wire Line
	8550 4300 7600 4300
Wire Wire Line
	7600 4400 8550 4400
Wire Wire Line
	8550 4500 7600 4500
Wire Wire Line
	7600 4600 8550 4600
Wire Wire Line
	8550 4700 7600 4700
Wire Wire Line
	7600 4800 8550 4800
Wire Wire Line
	7600 4900 8550 4900
Text Label 7750 5100 0    50   ~ 0
DDR_BA2
Text Label 7750 5200 0    50   ~ 0
DDR_BA1
Text Label 7750 5300 0    50   ~ 0
DDR_BA0
Entry Wire Line
	7500 5000 7600 5100
Entry Wire Line
	7500 5100 7600 5200
Entry Wire Line
	7500 5200 7600 5300
Wire Wire Line
	7600 5300 8550 5300
Wire Wire Line
	8550 5200 7600 5200
Wire Wire Line
	7600 5100 8550 5100
Text Label 7750 6200 0    50   ~ 0
DDR_CK
Text Label 7750 6300 0    50   ~ 0
DDR_~CK
Entry Wire Line
	7500 6100 7600 6200
Entry Wire Line
	7500 6200 7600 6300
Entry Wire Line
	7500 5900 7600 6000
Entry Wire Line
	7500 5800 7600 5900
Entry Wire Line
	7500 5700 7600 5800
Entry Wire Line
	7500 5600 7600 5700
Entry Wire Line
	7500 5500 7600 5600
Entry Wire Line
	7500 5400 7600 5500
Wire Wire Line
	7600 6200 8550 6200
Wire Wire Line
	8550 6300 7600 6300
Text Label 7750 5500 0    50   ~ 0
DDR_~RAS
Text Label 7750 5600 0    50   ~ 0
DDR_~CAS
Text Label 7750 5700 0    50   ~ 0
DDR_~CS
Text Label 7750 5800 0    50   ~ 0
DDR_~WE
Text Label 7750 5900 0    50   ~ 0
DDR_CKE
Text Label 7750 6000 0    50   ~ 0
DDR_ODT
Wire Wire Line
	7600 6000 8550 6000
Wire Wire Line
	8550 5900 7600 5900
Wire Wire Line
	7600 5800 8550 5800
Wire Wire Line
	8550 5700 7600 5700
Wire Wire Line
	7600 5600 8550 5600
Wire Wire Line
	8550 5500 7600 5500
$Comp
L stm32mp151:STM32MP151AAB3 U1
U 14 1
P 8650 900
F 0 "U1" H 9250 1165 50  0000 C CNN
F 1 "STM32MP151AAB3" H 9250 1074 50  0000 C CNN
F 2 "" H 8750 -5750 50  0001 C CNN
F 3 "" H 8750 -5750 50  0001 C CNN
	14   8650 900 
	1    0    0    -1  
$EndComp
$Comp
L stm32mp151:STM32MP151AAB3 U1
U 13 1
P 3900 900
F 0 "U1" H 4575 1165 50  0000 C CNN
F 1 "STM32MP151AAB3" H 4575 1074 50  0000 C CNN
F 2 "" H 4000 -5750 50  0001 C CNN
F 3 "" H 4000 -5750 50  0001 C CNN
	13   3900 900 
	1    0    0    -1  
$EndComp
$Comp
L stm32mp151:STM32MP151AAB3 U1
U 1 1
P 12350 900
F 0 "U1" H 12492 1165 50  0000 C CNN
F 1 "STM32MP151AAB3" H 12492 1074 50  0000 C CNN
F 2 "" H 12450 -5750 50  0001 C CNN
F 3 "" H 12450 -5750 50  0001 C CNN
	1    12350 900 
	-1   0    0    -1  
$EndComp
$Comp
L stm32mp151:STM32MP151AAB3 U1
U 2 1
P 12350 3400
F 0 "U1" H 12467 3665 50  0000 C CNN
F 1 "STM32MP151AAB3" H 12467 3574 50  0000 C CNN
F 2 "" H 12450 -3250 50  0001 C CNN
F 3 "" H 12450 -3250 50  0001 C CNN
	2    12350 3400
	-1   0    0    -1  
$EndComp
$Comp
L stm32mp151:STM32MP151AAB3 U1
U 3 1
P 12350 6400
F 0 "U1" H 12692 6665 50  0000 C CNN
F 1 "STM32MP151AAB3" H 12692 6574 50  0000 C CNN
F 2 "" H 12450 -250 50  0001 C CNN
F 3 "" H 12450 -250 50  0001 C CNN
	3    12350 6400
	-1   0    0    -1  
$EndComp
$Comp
L stm32mp151:STM32MP151AAB3 U1
U 4 1
P 15400 900
F 0 "U1" H 15517 1165 50  0000 C CNN
F 1 "STM32MP151AAB3" H 15517 1074 50  0000 C CNN
F 2 "" H 15500 -5750 50  0001 C CNN
F 3 "" H 15500 -5750 50  0001 C CNN
	4    15400 900 
	-1   0    0    -1  
$EndComp
$Comp
L stm32mp151:STM32MP151AAB3 U1
U 5 1
P 15400 3400
F 0 "U1" H 15542 3665 50  0000 C CNN
F 1 "STM32MP151AAB3" H 15542 3574 50  0000 C CNN
F 2 "" H 15500 -3250 50  0001 C CNN
F 3 "" H 15500 -3250 50  0001 C CNN
	5    15400 3400
	-1   0    0    -1  
$EndComp
$Comp
L stm32mp151:STM32MP151AAB3 U1
U 6 1
P 15400 6400
F 0 "U1" H 15517 6665 50  0000 C CNN
F 1 "STM32MP151AAB3" H 15517 6574 50  0000 C CNN
F 2 "" H 15500 -250 50  0001 C CNN
F 3 "" H 15500 -250 50  0001 C CNN
	6    15400 6400
	-1   0    0    -1  
$EndComp
$Comp
L stm32mp151:STM32MP151AAB3 U1
U 7 1
P 19350 900
F 0 "U1" H 19492 1165 50  0000 C CNN
F 1 "STM32MP151AAB3" H 19492 1074 50  0000 C CNN
F 2 "" H 19450 -5750 50  0001 C CNN
F 3 "" H 19450 -5750 50  0001 C CNN
	7    19350 900 
	-1   0    0    -1  
$EndComp
$Comp
L stm32mp151:STM32MP151AAB3 U1
U 8 1
P 19350 3400
F 0 "U1" H 19617 3665 50  0000 C CNN
F 1 "STM32MP151AAB3" H 19617 3574 50  0000 C CNN
F 2 "" H 19450 -3250 50  0001 C CNN
F 3 "" H 19450 -3250 50  0001 C CNN
	8    19350 3400
	-1   0    0    -1  
$EndComp
$Comp
L Device:Crystal_Small Y?
U 1 1
P 20000 3800
F 0 "Y?" H 20000 4025 50  0000 C CNN
F 1 "Crystal_Small" H 20000 3934 50  0000 C CNN
F 2 "" H 20000 3800 50  0001 C CNN
F 3 "~" H 20000 3800 50  0001 C CNN
	1    20000 3800
	1    0    0    -1  
$EndComp
$Comp
L Device:Crystal_Small Y?
U 1 1
P 13050 8150
F 0 "Y?" H 13050 8375 50  0000 C CNN
F 1 "Crystal_Small" H 13050 8284 50  0000 C CNN
F 2 "" H 13050 8150 50  0001 C CNN
F 3 "~" H 13050 8150 50  0001 C CNN
	1    13050 8150
	1    0    0    -1  
$EndComp
Text HLabel 13000 3600 2    50   Input ~ 0
DEBUG_UART4_RX
Wire Wire Line
	13000 3600 12450 3600
Text HLabel 20100 1400 2    50   Input ~ 0
DEBUG_UART4_TX
Wire Wire Line
	20100 1400 19450 1400
$Comp
L Device:C_Small C?
U 1 1
P 12800 8300
F 0 "C?" H 12892 8346 50  0000 L CNN
F 1 "100n" H 12892 8255 50  0000 L CNN
F 2 "Capacitor_SMD:C_0805_2012Metric" H 12800 8300 50  0001 C CNN
F 3 "~" H 12800 8300 50  0001 C CNN
	1    12800 8300
	1    0    0    -1  
$EndComp
$Comp
L Device:C_Small C?
U 1 1
P 13300 8300
F 0 "C?" H 13392 8346 50  0000 L CNN
F 1 "100n" H 13392 8255 50  0000 L CNN
F 2 "Capacitor_SMD:C_0805_2012Metric" H 13300 8300 50  0001 C CNN
F 3 "~" H 13300 8300 50  0001 C CNN
	1    13300 8300
	1    0    0    -1  
$EndComp
$Comp
L power:GND #PWR?
U 1 1
P 12800 8500
F 0 "#PWR?" H 12800 8250 50  0001 C CNN
F 1 "GND" H 12805 8327 50  0000 C CNN
F 2 "" H 12800 8500 50  0001 C CNN
F 3 "" H 12800 8500 50  0001 C CNN
	1    12800 8500
	1    0    0    -1  
$EndComp
$Comp
L power:GND #PWR?
U 1 1
P 13300 8500
F 0 "#PWR?" H 13300 8250 50  0001 C CNN
F 1 "GND" H 13305 8327 50  0000 C CNN
F 2 "" H 13300 8500 50  0001 C CNN
F 3 "" H 13300 8500 50  0001 C CNN
	1    13300 8500
	1    0    0    -1  
$EndComp
Wire Wire Line
	12450 7850 13300 7850
Wire Wire Line
	13300 7850 13300 8150
Wire Wire Line
	13150 8150 13300 8150
Connection ~ 13300 8150
Wire Wire Line
	13300 8150 13300 8200
Wire Wire Line
	13300 8400 13300 8500
Wire Wire Line
	12450 7950 12800 7950
Wire Wire Line
	12800 7950 12800 8150
Wire Wire Line
	12950 8150 12800 8150
Connection ~ 12800 8150
Wire Wire Line
	12800 8150 12800 8200
Wire Wire Line
	12800 8400 12800 8500
$Comp
L Device:C_Small C?
U 1 1
P 19700 4000
F 0 "C?" H 19792 4046 50  0000 L CNN
F 1 "100n" H 19792 3955 50  0000 L CNN
F 2 "Capacitor_SMD:C_0805_2012Metric" H 19700 4000 50  0001 C CNN
F 3 "~" H 19700 4000 50  0001 C CNN
	1    19700 4000
	1    0    0    -1  
$EndComp
$Comp
L Device:C_Small C?
U 1 1
P 20350 4000
F 0 "C?" H 20442 4046 50  0000 L CNN
F 1 "100n" H 20442 3955 50  0000 L CNN
F 2 "Capacitor_SMD:C_0805_2012Metric" H 20350 4000 50  0001 C CNN
F 3 "~" H 20350 4000 50  0001 C CNN
	1    20350 4000
	1    0    0    -1  
$EndComp
$Comp
L power:GND #PWR?
U 1 1
P 19700 4200
F 0 "#PWR?" H 19700 3950 50  0001 C CNN
F 1 "GND" H 19705 4027 50  0000 C CNN
F 2 "" H 19700 4200 50  0001 C CNN
F 3 "" H 19700 4200 50  0001 C CNN
	1    19700 4200
	1    0    0    -1  
$EndComp
$Comp
L power:GND #PWR?
U 1 1
P 20350 4200
F 0 "#PWR?" H 20350 3950 50  0001 C CNN
F 1 "GND" H 20355 4027 50  0000 C CNN
F 2 "" H 20350 4200 50  0001 C CNN
F 3 "" H 20350 4200 50  0001 C CNN
	1    20350 4200
	1    0    0    -1  
$EndComp
Wire Wire Line
	19450 3500 19700 3500
Wire Wire Line
	19700 3500 19700 3800
Wire Wire Line
	20350 3400 19450 3400
Wire Wire Line
	19700 4100 19700 4200
Wire Wire Line
	20350 3800 20100 3800
Wire Wire Line
	20350 3400 20350 3800
Wire Wire Line
	20350 4100 20350 4200
Connection ~ 20350 3800
Wire Wire Line
	20350 3800 20350 3900
Wire Wire Line
	19900 3800 19700 3800
Connection ~ 19700 3800
Wire Wire Line
	19700 3800 19700 3900
Text HLabel 12950 7600 2    50   Input ~ 0
SDMMC1_CK
Wire Wire Line
	12950 7600 12450 7600
Text HLabel 16000 1100 2    50   Input ~ 0
SDMMC1_CMD
Wire Wire Line
	16000 1100 15500 1100
Text HLabel 12950 7200 2    50   Input ~ 0
SDMMC1_D0
Wire Wire Line
	12950 7200 12450 7200
Text HLabel 12950 7300 2    50   Input ~ 0
SDMMC1_D1
Text HLabel 12950 7400 2    50   Input ~ 0
SDMMC1_D2
Text HLabel 12950 7500 2    50   Input ~ 0
SDMMC1_D3
Wire Wire Line
	12450 7300 12950 7300
Wire Wire Line
	12950 7400 12450 7400
Wire Wire Line
	12950 7500 12450 7500
Text HLabel 13000 4100 2    50   Input ~ 0
SDMMC1_DET
Wire Wire Line
	13000 4100 12450 4100
Text HLabel 13000 1000 2    50   Input ~ 0
ETH1_RMII_REF_CLK
Wire Wire Line
	13000 1000 12450 1000
Text HLabel 13000 1100 2    50   Input ~ 0
ETH1_MDIO
Wire Wire Line
	13000 1100 12450 1100
Text HLabel 13000 1600 2    50   Input ~ 0
ETH1_RMII_CRS_DV
Wire Wire Line
	13000 1600 12450 1600
Text HLabel 13000 4500 2    50   Input ~ 0
ETH1_RMII_TX_EN
Wire Wire Line
	13000 4500 12450 4500
Text HLabel 13000 4600 2    50   Input ~ 0
ETH1_RMII_TXD0
Wire Wire Line
	13000 4600 12450 4600
Text HLabel 13000 4700 2    50   Input ~ 0
ETH1_RMII_TXD1
Wire Wire Line
	12450 4700 13000 4700
Text HLabel 13000 6500 2    50   Input ~ 0
ETH1_MDC
Wire Wire Line
	13000 6500 12450 6500
Text HLabel 13000 6800 2    50   Input ~ 0
ETH1_RMII_RXD0
Text HLabel 13000 6900 2    50   Input ~ 0
ETH1_RMII_RXD1
Wire Wire Line
	13000 6800 12450 6800
Wire Wire Line
	12450 6900 13000 6900
Text HLabel 13000 1500 2    50   Input ~ 0
ETH_INTRP
Wire Wire Line
	13000 1500 12450 1500
Wire Bus Line
	7500 700  7500 6400
$EndSCHEMATC
